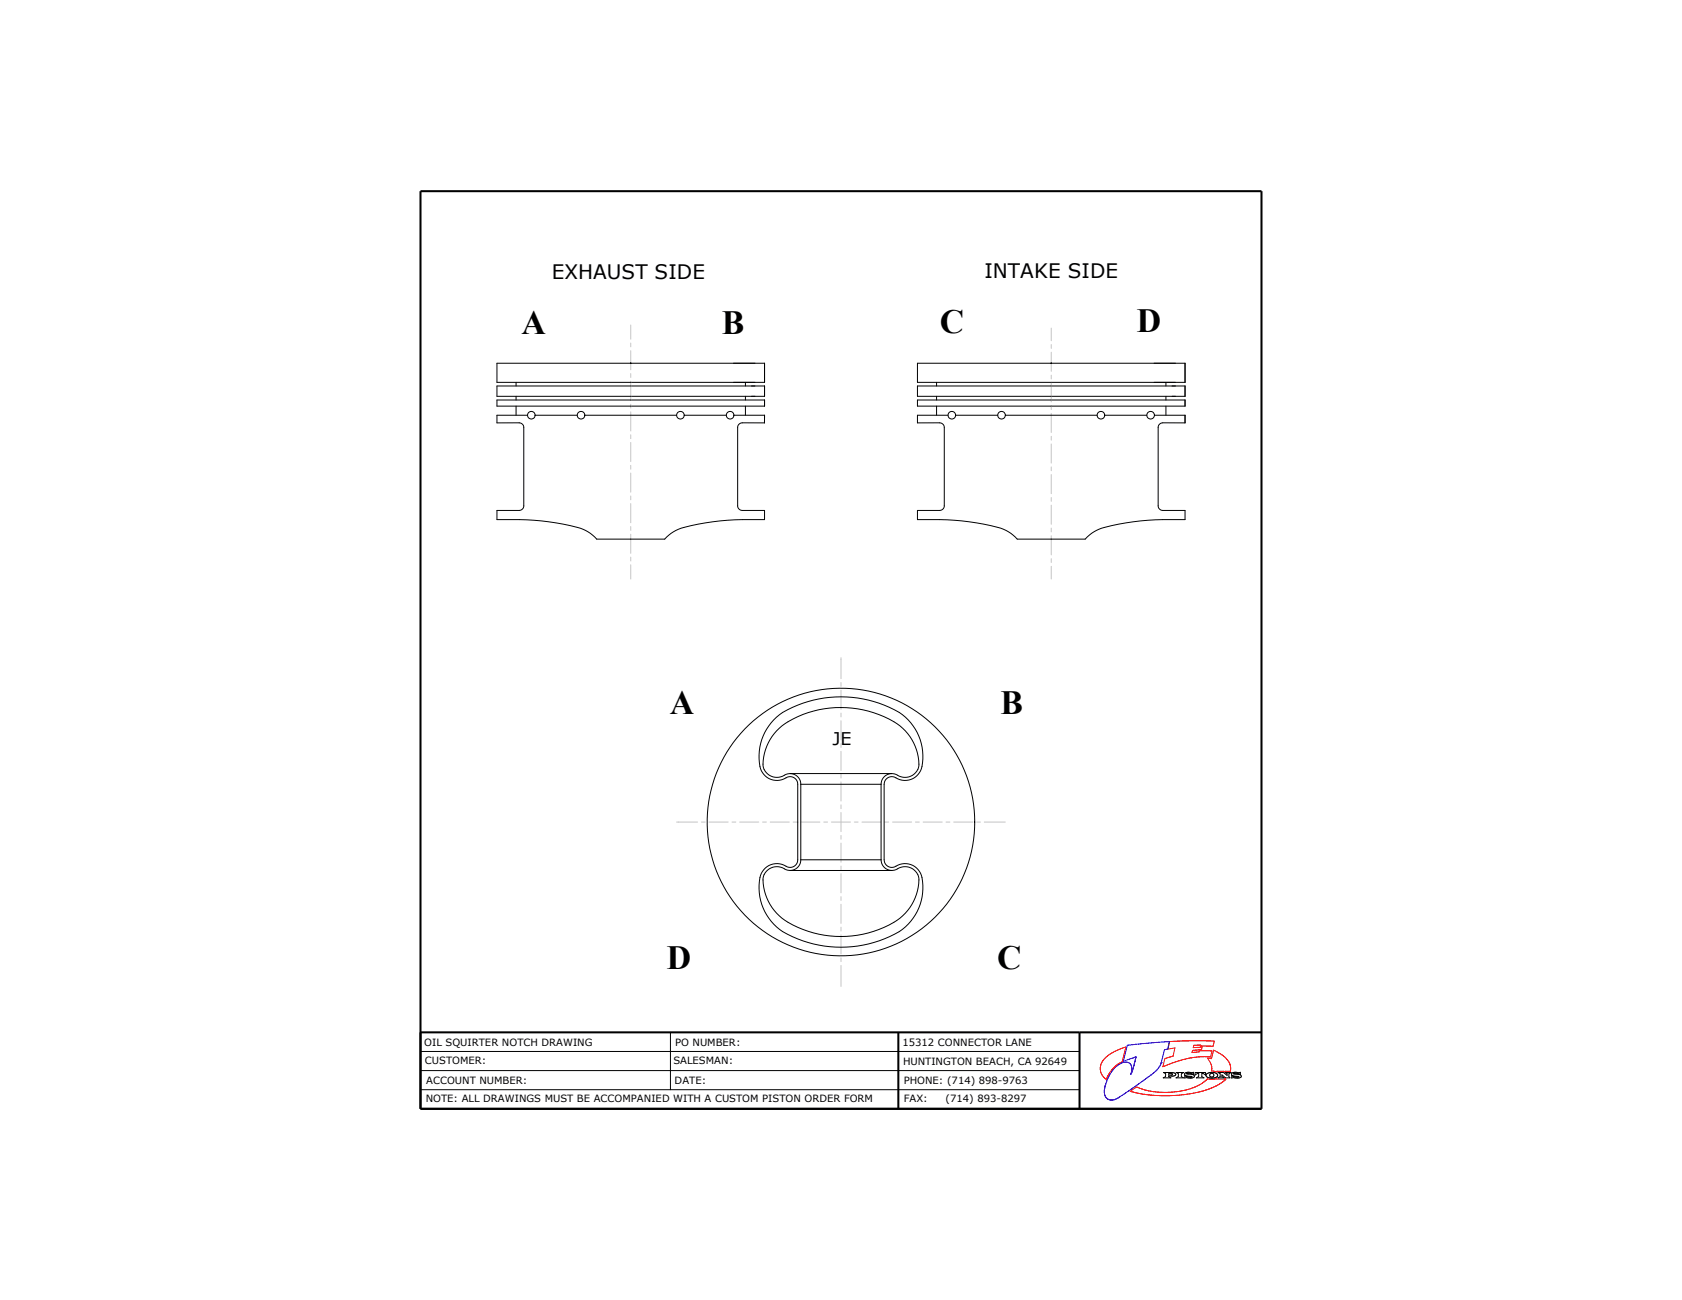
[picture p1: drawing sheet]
<svg xmlns="http://www.w3.org/2000/svg" width="559mm" height="432mm" viewBox="0 0 559 432" stroke-linecap="round" stroke-linejoin="round" font-family="sans-serif">
<g fill="none" stroke="#000" stroke-width=".33">
<path d="M165.1 120.7h88.9v6.3h-88.9zM165.1 132.9h88.9v2h-88.9zM165.1 128.2h88.9v3.4h-88.9zM171.4 127v1.2M171.4 131.6v1.3M171.4 134.9v3M175.3 137.9h-10.2v2.6l7.4-.1a1.55 1.55 0 0 1 1.5 1.6v26a1.55 1.55 0 0 1-1.5 1.5h-7.4v3.1a90 90 0 0 1 26.8 2.6 12.6 12.6 0 0 1 6.3 3.9h22.6a13.9 13.9 0 0 1 8.8-4.5 92 92 0 0 1 24.4-2v-3.1h-7.4a1.55 1.55 0 0 1-1.5-1.5v-26a1.55 1.55 0 0 1 1.5-1.6l7.4 .1v-2.6h-10.2M177.8 137.9h14M194.3 137.9h30.5M209.5 120.6l.1 .1M209.5 120.6v.1M209.6 120.6l-.1 .1"/>
<path d="M227.3 137.9h14M247.6 127v1.2M247.6 131.6v1.3M247.6 134.9v3M304.8 120.7h88.9v6.3h-88.9zM304.8 132.9h88.9v2h-88.9zM304.8 128.2h88.9v3.4h-88.9zM311.1 127v1.2M311.1 131.6v1.3M311.1 134.9v3M315 137.9h-10.2v2.6l7.4-.1a1.55 1.55 0 0 1 1.5 1.6v26a1.55 1.55 0 0 1-1.5 1.5h-7.4v3.1a90 90 0 0 1 26.8 2.6 12.6 12.6 0 0 1 6.3 3.9h22.6a13.9 13.9 0 0 1 8.8-4.5 92 92 0 0 1 24.4-2v-3.1h-7.4a1.56 1.56 0 0 1-1.5-1.5v-26a1.56 1.56 0 0 1 1.5-1.6l7.4 .1v-2.6h-10.2M317.5 137.9h14"/>
<path d="M334 137.9h30.5M349.2 120.6l.1 .1M349.2 120.6v.1M349.3 120.6l-.1 .1M367 137.9h14M387.3 127v1.2M387.3 131.6v1.3M387.3 134.9v3M257 239.1a27.2 27.2 0 0 1 13.3-6.6 38.1 38.1 0 0 1 29.5 4.9 17.2 17.2 0 0 1 6 18.6 5.8 5.8 0 0 1-8.6 2.1 2.56 2.56 0 0 0-3.5 2.4v25.1a2.67 2.67 0 0 0 1.7 2.4 2.67 2.67 0 0 0 2.9-.6 5.8 5.8 0 0 1 8.2 5.4 17.8 17.8 0 0 1-12.7 19 38.3 38.3 0 0 1-34.8-3.1 17.2 17.2 0 0 1-6.1-18.6 5.8 5.8 0 0 1 8.7-2.1 2.54 2.54 0 0 0 3.4-2.4v-25.1a2.65 2.65 0 0 0-1.6-2.4 2.65 2.65 0 0 0-2.9 .6 5.8 5.8 0 0 1-8.2-5.4 17.5 17.5 0 0 1 4.7-14.2zM262.5 256.9h33.8M266 260.5a3.6 3.6 0 0 0-2.1-3.3 3.6 3.6 0 0 0-3.9 .6 4.6 4.6 0 0 1-4.8-.6 4.6 4.6 0 0 1-1.6-4.6 17.4 17.4 0 0 1 11.5-14.6 34.9 34.9 0 0 1 33.9 3.1 15.8 15.8 0 0 1 6.1 14.1 4.8 4.8 0 0 1-7.4 2 3.6 3.6 0 0 0-5 3.3M266 260.5v25.1"/>
<path d="M266 260.5h26.7M292.7 260.5v25.1M262.5 289.1h33.8M266 285.6a3.6 3.6 0 0 1-2.1 3.2 3.6 3.6 0 0 1-3.9-.5 4.6 4.6 0 0 0-4.8 .6 4.6 4.6 0 0 0-1.6 4.6 17.4 17.4 0 0 0 11.5 14.5 34.8 34.8 0 0 0 33.9-3 15.8 15.8 0 0 0 6.1-14.1 4.8 4.8 0 0 0-7.4-2 3.6 3.6 0 0 1-5-3.3M266 285.6h26.7M139.7 355.6h218.9M139.7 349.3h218.9M222.7 342.9v19.1M386.5 356.2l3.2 .1 .6 .2 .3 .4-.5 .5h-1.8l.7 .6h-2.5l.7-.4 .1-.9zM388.3 356.6h1l.2 .2-.3 .3h-.9zM390.8 356.2h2.5l-.8 .5v.9l.7 .4h-2.5l.8-.4v-.9zM394.3 356.6l.9-.1 1.3 .4v-.7l-.6 .1a2.02 2.02 0 0 0-2.4 .5l.6 .5 1.9 .4"/>
<path d="M394.3 356.6v.1M394.3 356.7l2 .3 .5 .5a2.27 2.27 0 0 1-2.7 .4l-.5 .2v-.9a2.79 2.79 0 0 0 2.3 .5M396 357.7h-.1M397.1 356.2h3.4v.9l-.7-.5h-.5v1l.7 .4h-2.5l.7-.4 .1-1h-.5l-.8 .5zM400.8 356.8a2.59 2.59 0 0 1 3.8 .4 2.56 2.56 0 0 1-3.4 .6l-.5-.5zM404.7 356.2h1.8l1.2 1v-.5l-.7-.5h2l-.7 .5v.9l.3 .4h-1.4l-1.2-1v.6l.7 .4h-2.1l.8-.4v-.9zM409.2 356.5a2.49 2.49 0 0 1 2.3-.2l.6-.1v.7l-1.3-.4-.9 .1 2 .4 .5 .5a2.22 2.22 0 0 1-2.7 .4l-.5 .2v-.9l1.2 .5h1.2l-1.9-.4a.53 .53 0 0 1-.5-.8zM409.9 356.6v.1M139.7 362h218.9"/>
<circle cx="176.5" cy="137.9" r="1.26"/>
<circle cx="193" cy="137.9" r="1.26"/>
<circle cx="226.1" cy="137.9" r="1.26"/>
<circle cx="242.6" cy="137.9" r="1.26"/>
<circle cx="316.2" cy="137.9" r="1.26"/>
<circle cx="332.7" cy="137.9" r="1.26"/>
<circle cx="365.8" cy="137.9" r="1.26"/>
<circle cx="382.3" cy="137.9" r="1.27"/>
<circle cx="279.4" cy="273" r="44.4"/>
<circle cx="402.6" cy="357.1" r=".68"/>
</g>
<path d="M139.7 63.5h279.4v304.8h-279.4zM139.7 342.9h279.4M298.4 342.9v25.4M358.6 342.9v25.4" fill="none" stroke="#000" stroke-width=".68" stroke-linecap="butt"/>
<path d="M367.3 351.3l.9-.8a19.6 19.6 0 0 1 5.8-2.7l-1.2 4.9a9.6 9.6 0 0 0-4.7 4.6l-.6 1.3a4.5 4.5 0 0 1-.2-7.3zM388.6 346l8.2-.3 6.6 .1-.4 1.7-4.2-.1 .1-.3-2.3 .1-.2 .8 3-.1-.2 .8-3 .2-.1 .5-.1 .2 2.4-.2v-.4l4.3 .1-.5 1.9h-3.3l-4 .5-3.7 1-4.9 1.8 .7-2.7 2.7-.8 .6-2.7-2.3 .3zM403.2 348.8l1.5 .8a6.1 6.1 0 0 1 4 6.2h-1.8v.2l-2.6-.2-.1 .3-1.7-.4-.1-1.9-1.2-2.4 1.3 .2zM375.5 362.5l2.1-1.5 3 1.1 2.8 .5 3.2 .2 4.2-.2 3.6-.7 2.2-.7 2.3-1.1 1.6-1.1a1.36 1.36 0 0 1 1.9-.5l1.8-.2 2.5 .1 .2-.2 .4 .2-2.6 1.9-3.2 1.5-3.8 1.1-4.5 .7-4.7 .3h-4.8l-4.2-.5z" fill="none" stroke="#f00" stroke-width=".33"/>
<path d="M376.5 351.4l.9-.4-1 4M385.8 353h.1M385.8 353l1.1-4.3 1-.2 .6-2.5-14 1.2-1.3 5.3 4.2-1.5-1.2 4.7-.5 1.2 .2-.9a2.24 2.24 0 0 0-.4-2.5 2.24 2.24 0 0 0-2.5-.5 7.8 7.8 0 0 0-4.1 3.6l-1.7 3.9M385.8 353a13 13 0 0 1-5.5 5.6l-8.8 6-1.3 .7-1.2 .1a2.47 2.47 0 0 1-2.1-2.7l.1-1.2M366.9 362v.1M366.9 361.7v.1M367 361.4v.1M367.1 360.9l-.1 .5M367.1 360.8v.1M367.2 360.6l-.1 .2M367.2 360.5v.1M371.4 364.7l-.1 .1" fill="none" stroke="#0000e1" stroke-width=".33"/>
<g fill="none" stroke="#c4c4c4" stroke-width=".33">
<path d="M209.5 108v4.7M209.5 113.9v1.3M209.5 116.5v6.3M349.2 109v4.2M349.2 114.4v1.3M349.2 117v6.3M209.5 124.1v1.3M209.5 126.6v6.4M209.5 134.3v1.2M209.5 136.8v6.4M349.2 124.6v1.3M349.2 127.1v6.4"/>
<path d="M349.2 134.8v1.2M349.2 137.3v6.4M209.5 144.4v1.3M209.5 147v6.3M209.5 154.6v1.3M209.5 157.1v6.4M349.2 144.9v1.3M349.2 147.5v6.3M349.2 155.1v1.3M349.2 157.6v6.4M209.5 164.7v1.3M209.5 167.3v6.3"/>
<path d="M209.5 174.9v1.3M209.5 177.4v6.4M349.2 165.2v1.3M349.2 167.8v6.3M349.2 175.4v1.3M349.2 177.9v6.4M209.5 185.1v1.2M209.5 187.6v4.7M349.2 185.6v1.2M349.2 188.1v4.2M279.4 218.4v7M279.4 226.7v1.3"/>
<path d="M279.4 229.2v6.4M279.4 236.9v1.2M279.4 239.4v6.3M279.4 247v1.3M279.4 249.6v6.3M279.4 257.2v1.2M279.4 259.7v6.4M224.8 273.1h7M233 273.1h1.3M235.6 273.1h6.3M243.2 273.1h1.3M245.7 273.1h6.4"/>
<path d="M253.3 273.1h1.3M255.9 273.1h6.3M263.5 273.1h1.3M266 273.1h6.4M273.7 273.1h1.2M276.2 273.1h6.4M279.4 267.3v1.3M279.4 269.9v6.3M279.4 277.5v1.3M283.8 273.1h1.3M286.4 273.1h6.3M294 273.1h1.3"/>
<path d="M296.5 273.1h6.4M304.1 273.1h1.3M306.7 273.1h6.3M314.3 273.1h1.3M316.8 273.1h6.4M324.5 273.1h1.2M327 273.1h7M279.4 280v6.4M279.4 287.7v1.2M279.4 290.2v6.3M279.4 297.8v1.3M279.4 300.4v6.3"/>
<path d="M279.4 308v1.2M279.4 310.5v6.4M279.4 318.1v1.3M279.4 320.7v7"/>
</g>
<g font-size="11.3">
<text x="173.2" y="111.1">A</text>
<text x="239.8" y="111.1">B</text>
<text x="312.2" y="110.5">C</text>
<text x="377.7" y="110.4">D</text>
<text x="222.5" y="237.3">A</text>
<text x="332.4" y="237.3">B</text>
<text x="221.6" y="321.9">D</text>
<text x="331.3" y="321.9">C</text>
</g>
<g font-size="6.6">
<text x="183.3" y="92.7">EXHAUST SIDE</text>
<text x="327.1" y="92.3">INTAKE SIDE</text>
</g>
<text font-size="5.8" x="276.6" y="247.6">JE</text>
<g font-size="3.3">
<text x="141" y="347.5">OIL SQUIRTER NOTCH DRAWING</text>
<text x="224.3" y="347.5">PO NUMBER:</text>
<text x="299.8" y="347.3">15312 CONNECTOR LANE</text>
<text x="141.2" y="353.5">CUSTOMER:</text>
<text x="223.7" y="353.5">SALESMAN:</text>
<text x="300" y="353.7">HUNTINGTON BEACH, CA 92649</text>
<text x="141.6" y="359.9">ACCOUNT NUMBER:</text>
<text x="224.1" y="359.9">DATE:</text>
<text x="300.2" y="359.9">PHONE: (714) 898-9763</text>
<text x="141.4" y="366.1">NOTE: ALL DRAWINGS MUST BE ACCOMPANIED WITH A CUSTOM PISTON ORDER FORM</text>
<text x="300.3" y="366.1">FAX:</text>
<text x="314.2" y="366.1">(714) 893-8297</text>
</g>
</svg>
